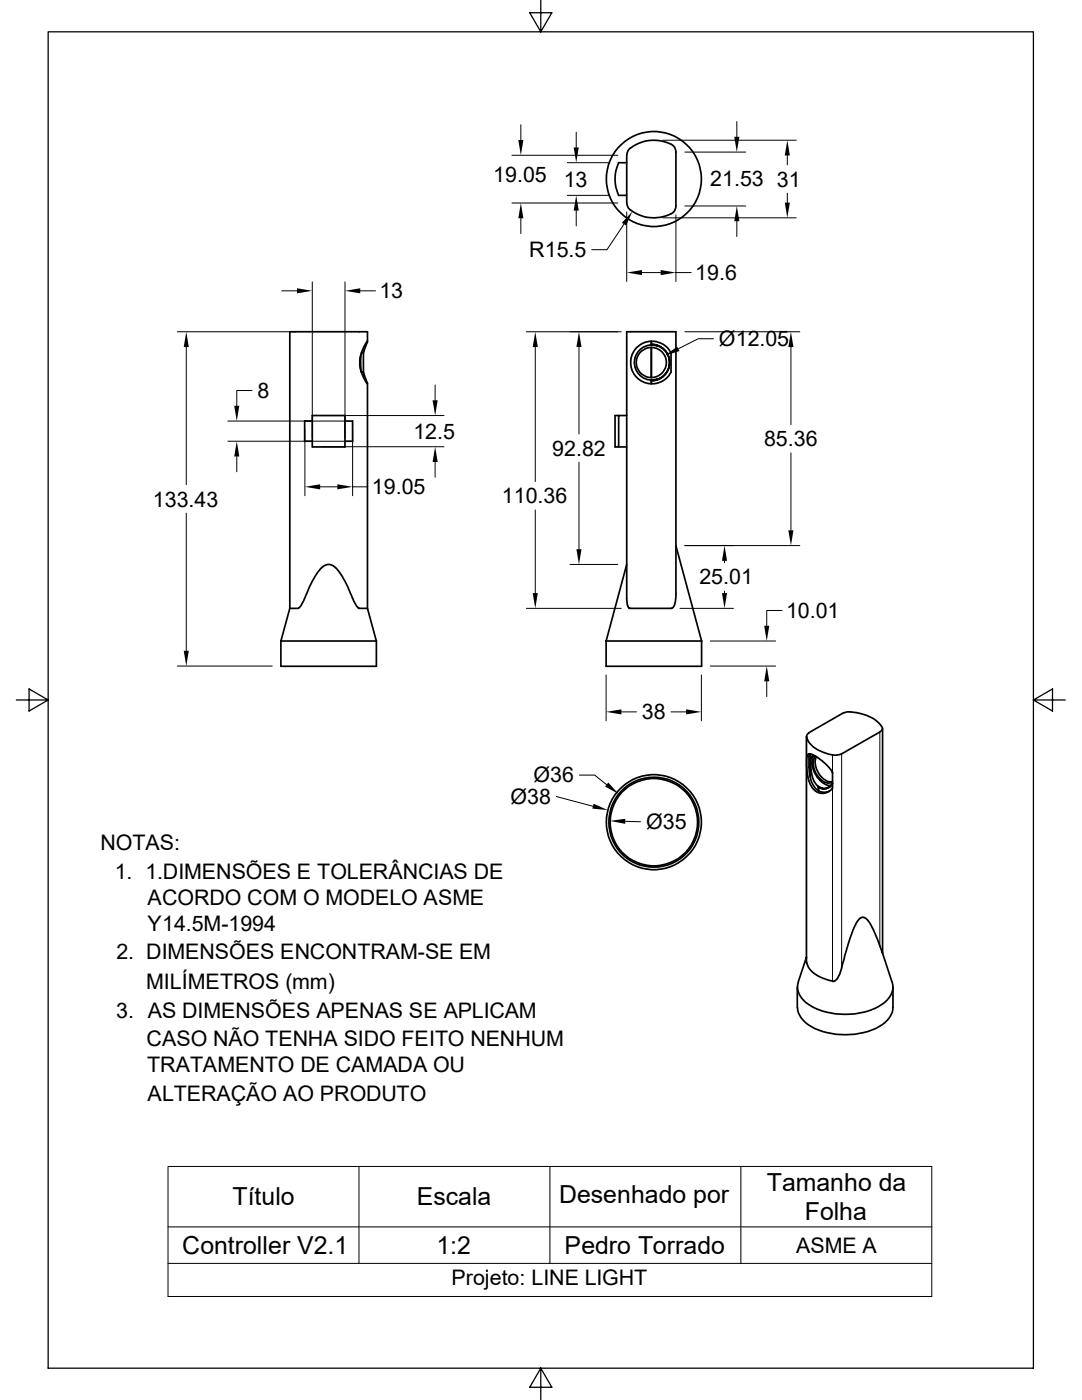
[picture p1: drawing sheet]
<svg xmlns="http://www.w3.org/2000/svg" width="216mm" height="279mm" viewBox="0 0 216 279" stroke-linecap="round" stroke-linejoin="round" font-family="sans-serif">
<g fill="none" stroke="#000" stroke-width=".34">
<path d="M125.1 32.5h-1.7a7.7 7.7 0 0 0 0 6.5h1.7M125.1 30.9v9.6M125.8 29.5l-.5 .7-.2 .7M125.8 29.6a7.4 7.4 0 0 1 8.6-.4l.3 .5 .2 .7v10.7l-.3 .9a5.8 5.8 0 0 1-4.9 1.4l-2.1-.5-1.8-1M125.1 40.5l.2 .8 .5 .6M72 71.2v2.3M72.1 70.7l-.3 1.3 .3 2M72.1 74.3h.4v-3.9l.8-2.3-1 1.7-.5 2.1 .2 2.1 .6 1.6 .7 1-.8-2.3M72.1 70.4h.4M73.3 68.1v-1.9h-15.5v55.2M73.3 76.6v44.8M125.1 66.2h9.8l-.1 53.7-.3 1.1-.5 .4h-8.3a1.21 1.21 0 0 1-.6-1.4z"/>
<path d="M127.2 69.2l.9-.6 .8-.4 .7-.1 1.5 .1a4.2 4.2 0 0 1 2.8 2.2v3.9l-.1 .2a4.3 4.3 0 0 1-6.4 1.2 4.3 4.3 0 0 1-.2-6.5zM130 68.9l1.1 .1M130 68.1v.7l-1.5 .4-1.2 1.1-.6 .9-.1 1 .1 1.2 .6 1 1.2 1.1 1.5 .4v.7M130 68.7l1.1 .2M130 68.7a3.6 3.6 0 0 1 3.6 3.6 3.6 3.6 0 0 1-3.6 3.7M130 69.3v6.1M131.1 68.9l.7 .3 .8 .6a3.4 3.4 0 0 1 1 2.5M131.1 68.9l.3 .2a3.5 3.5 0 0 1 2.2 3.2M131.1 75.6l-1.1 .2M131.1 75.8l-1.1 .1M133.6 72.8a3.7 3.7 0 0 1-2.5 3M133.6 72.9a3.6 3.6 0 0 1-2.5 2.9"/>
<path d="M133.6 72.3v.5M62.3 84h-1.5v4.1h1.5M62.3 82.9h6.5v6.3h-6.5zM68.8 84h1.6v4.1h-1.6M123.4 82.9h-.7v6.3h2.4M125.1 82.9h-1.7v6.3M125.1 112.6l-4.2 15.3M134.9 108.9l5.1 19M56 127.9v5.1h19.1v-5.1M56 127.9h19.1M57.8 121.4l-1.8 6.5M73.3 121.4h-1.7l-.2-.1-.9-1.5-1.2-2.8-1.5-2.8-1.3-1.3-.7-.3h-.5l-1 .6-.9 1-1.6 2.8-1.2 2.8-.9 1.5-.2 .1h-1.7"/>
<path d="M73.3 121.4l1.8 6.5M120.9 127.9h19.1M120.9 127.9v5.1h19.1v-5.1M160.9 146.9l.1 45.3M161.2 150.6l.1-.1h.5l1.4 .7 1.4 1.1 1.2 1.3 .3 .5v3.3a2.55 2.55 0 0 1-4.5-1l-.3-.9-.3-1.8v-2.3zM161.5 146.3l-.5 .3a2.39 2.39 0 0 0 1.2 2.4l1.4 .9 2.5 .8M161.5 150.5l-.1 .4 .1 3.3 .3 1.3 .5 1.2a2.4 2.4 0 0 0 3.2 1.2M161.7 150.5v4.6M162.4 150.9a3.9 3.9 0 0 0 .6 4.2 3.3 3.3 0 0 0 2.8 1.6M162.8 151a2.79 2.79 0 0 0 0 3.3 3.2 3.2 0 0 0 2.8 2l.5-.3M162.9 151a4.1 4.1 0 0 0 2.5 5h.7M162.9 151l-.6-.2-.4 .2-.1 .7v1.3l.3 2.2 .5 .9 .7 .9"/>
<path d="M163.3 157l.8 .3M163.3 157.1l.8 .3M163.3 157h.1M163.3 157v.8M165.6 157.1h-.2M166.1 156.3l-.6 .8-1.3 .3h.6l.7-.3 .6-.7-.7 .7a1.81 1.81 0 0 1-2.1 0h.1M167.9 150.4l-.5 .2-1.2 .1M168.2 142.4a3.7 3.7 0 0 1 2.8-.2 7 7 0 0 1 4.9 2.8M168.2 142.3l-6.8 3.9M175.6 146.1l-7.7 4.4M176 145.1v.5l-.4 .4M176.1 145.4v44.8"/>
<path d="M159.1 197v4M159.3 196a4.2 4.2 0 0 0 2.6 4.8 14.7 14.7 0 0 0 14.1-.4 4 4 0 0 0 2-4.4M160.9 191.1l-1.6 4.8M161 192.2a5.1 5.1 0 0 0 3.8 3.3l1.4 .3M166.1 195.8h.4l.5-.3 .6-1.2 1.6-5.7 1.2-3.6 1-1.5 .4-.4 .5-.1 .5 .3 .4 .4 1.4 2.5 1.4 3.7 2 6M178.2 197v4a5.1 5.1 0 0 1-3.5 4.3 15.1 15.1 0 0 1-13.4-.8 4.5 4.5 0 0 1-2.2-3.5"/>
<circle cx="130.5" cy="35.7" r="9.5"/>
<circle cx="130" cy="72.3" r="3"/>
<circle cx="130.5" cy="164.1" r="9"/>
<circle cx="130.5" cy="164.1" r="9.5"/>
<circle cx="130.5" cy="164.1" r="8.7"/>
</g>
<g fill="none" stroke="#000" stroke-width=".2">
<path d="M102.2 31h21.1M103.9 24.9v3M113.2 32.5h8.5M113.2 39h8.5M115 26.4v3M132.2 28h26.7M136.7 30.4h12.1M147 24.3v3M157.1 31v1.9M157.1 38.6v1.8M56.2 58h3.1M62.3 56.3v31.1"/>
<path d="M68.8 56.3v31.1M71.9 58h3M102.2 40.5h21.1M103.9 43.6v3M115 42v3.1M124.5 44.7l-3.4 5.1h-3M125.1 42.3v13.9M128.1 54.4h3.7M132.2 43.5h26.7M134.9 42.9v13.3M134.9 54.4h3M136.7 41.1h12.1"/>
<path d="M147 44.2v3M35.4 66.2h23.7M37.2 69.3v27.4M50.3 77.9h-3.1v3.1M86.8 76.8v3.1M105 66.2h19M106.8 69.3v26.8M115.5 69.3v17.3M136.7 66.2h22.9M142.4 67.6h-3.1l-3.9 2M157.8 69.3v15.5M45.5 88.1h23.1"/>
<path d="M45.5 84h23.1M47.2 91.1v3M60.8 85.8v13.1M63.9 97.2h3.4M64.1 82.9h24.5M64.1 89.2h24.5M70.4 85.8v13.1M70.4 97.2h3M86.8 92.2v3.1M115.5 92.2v17.4M157.8 90.4v15.4M37.2 102.4v27.5"/>
<path d="M106.8 101.8v16.6M113.7 112.6h9.6M136.7 108.9h22.9M144.6 111.9v.4M144.6 118v.4M35.4 132.9h18.9M105 121.4h19M120.9 134.7v9.1M135.7 121.4h10.6M140 134.7v9.1M141.7 132.9h13.1M141.7 127.9h13.1"/>
<path d="M153 136v3M156 121.8h-3v3.1M111 159l7.3 1.9M115.6 154.7h3.1l2.3 1.9M124 142.1h3M133.9 142.1h3M161 147.1v45.1M161.7 150.5v4.6M166.1 150.7v3.4M166.1 157.3v38.5M167.9 150.5v42.7M175.6 146.1v42.7"/>
<path d="M124.8 163.9l3 .1M33.5 232.8h152.4v25.9h-152.4zM71.6 232.8v19.3M109.7 232.8v19.3M147.8 232.8v19.3M33.5 252.1h152.4M33.5 244.9h152.4"/>
</g>
<path d="M9.6 6.4h196.6v266.6h-196.6zM107.9 0v6.4l-2.2-3.9h4.4l-2.2 3.9M3.3 139.7h6.3l-3.8-2.2v4.4l3.8-2.2M206.2 139.7l3.8 2.2v-4.4l-3.8 2.2h6.4M107.9 273l2.2 3.9h-4.4l2.2-3.9v6.4" fill="none" stroke="#000" stroke-width=".25"/>
<g fill="#000">
<path d="M103.4 27.9h1l-.5 3.1zM114.5 29.4h1l-.5 3.1zM146.5 27.3h1l-.5 3.1zM157.1 28l.5 3h-1zM59.3 57.5l3 .5-3 .5zM68.8 58l3.1-.5v1zM103.9 40.5l.5 3.1h-1zM115 39l.5 3h-1zM126.2 42.2l-1.3 2.8-.8-.6zM125.1 54.4l3-.5v1zM131.8 53.9l3.1 .5-3.1 .5zM147 41.1l.5 3.1h-1z"/>
<path d="M156.6 40.4h1l-.5 3.1zM37.2 66.2l.5 3.1h-1zM86.3 79.9h1l-.5 3zM106.8 66.2l.5 3.1h-1zM115.5 66.2l.5 3.1h-1zM132.6 71l2.5-1.8 .5 .9zM157.8 66.2l.5 3.1h-1zM47.2 88.1l.6 3h-1.1zM46.7 81h1.1l-.6 3zM60.8 97.2l3.1-.6v1.1zM67.3 96.6l3.1 .6-3.1 .5zM86.8 89.2l.5 3h-1z"/>
<path d="M106.3 118.4h1l-.5 3zM115 109.6h1l-.5 3zM144.6 108.9l.5 3h-1zM144.1 118.4h1l-.5 3zM157.3 105.8h1l-.5 3.1zM36.7 129.9h1l-.5 3zM153 132.9l.5 3.1h-1zM152.5 124.9h1l-.5 3zM121.4 156.2l2 2.3-2.7-1.5zM120.9 142.1l3.1-.5v1zM136.9 141.6l3.1 .5-3.1 .5zM118.4 160.4l2.9 1.3-3.1-.3z"/>
<path d="M121.7 163.8l3.1-.4v1z"/>
</g>
<g font-size="5">
<text x="153" y="237.6">Tamanho da</text>
<text x="46.4" y="240.6">Título</text>
<text x="83.1" y="240.6">Escala</text>
<text x="111.5" y="240.1">Desenhado por</text>
<text x="160.6" y="243.5">Folha</text>
<text x="36.4" y="250.3">Controller V2.1</text>
<text x="87.1" y="250.3">1:2</text>
<text x="112.6" y="250.2">Pedro Torrado</text>
</g>
<g font-size="4.3">
<text x="98.4" y="36.2">19.05</text>
<text x="112.5" y="37.3">13</text>
<text x="141.7" y="37.2">21.53</text>
<text x="155" y="37.3">31</text>
<text x="105.6" y="51.3">R15.5</text>
<text x="75.7" y="59.5">13</text>
<text x="138.7" y="55.9">19.6</text>
<text x="143.5" y="69">Ø12.05</text>
<text x="51.4" y="79.5">8</text>
<text x="82.5" y="87.5">12.5</text>
<text x="152.5" y="89.1">85.36</text>
<text x="110.2" y="90.9">92.82</text>
<text x="30.5" y="101.1">133.43</text>
<text x="74.2" y="98.7">19.05</text>
<text x="100.2" y="100.4">110.36</text>
<text x="139.6" y="116.6">25.01</text>
<text x="156.8" y="123.3">10.01</text>
<text x="128.1" y="143.6">38</text>
<text x="101.9" y="160.4">Ø38</text>
<text x="106.5" y="156.1">Ø36</text>
<text x="128.9" y="165.5">Ø35</text>
<text x="20" y="169.6">NOTAS:</text>
<text x="22.9" y="175.5">1. 1.DIMENSÕES E TOLERÂNCIAS DE</text>
<text x="29.5" y="180.6">ACORDO COM O MODELO ASME</text>
<text x="29.5" y="185.7">Y14.5M-1994</text>
<text x="23.2" y="191.5">2. DIMENSÕES ENCONTRAM-SE EM</text>
<text x="29.2" y="197.3">MILÍMETROS (mm)</text>
<text x="23.2" y="203.1">3. AS DIMENSÕES APENAS SE APLICAM</text>
<text x="29.3" y="208.8">CASO NÃO TENHA SIDO FEITO NENHUM</text>
<text x="29.4" y="214">TRATAMENTO DE CAMADA OU</text>
<text x="29.5" y="219.7">ALTERAÇÃO AO PRODUTO</text>
<text x="158.8" y="250">ASME A</text>
<text x="90.1" y="256.5">Projeto: LINE LIGHT</text>
</g>
</svg>
